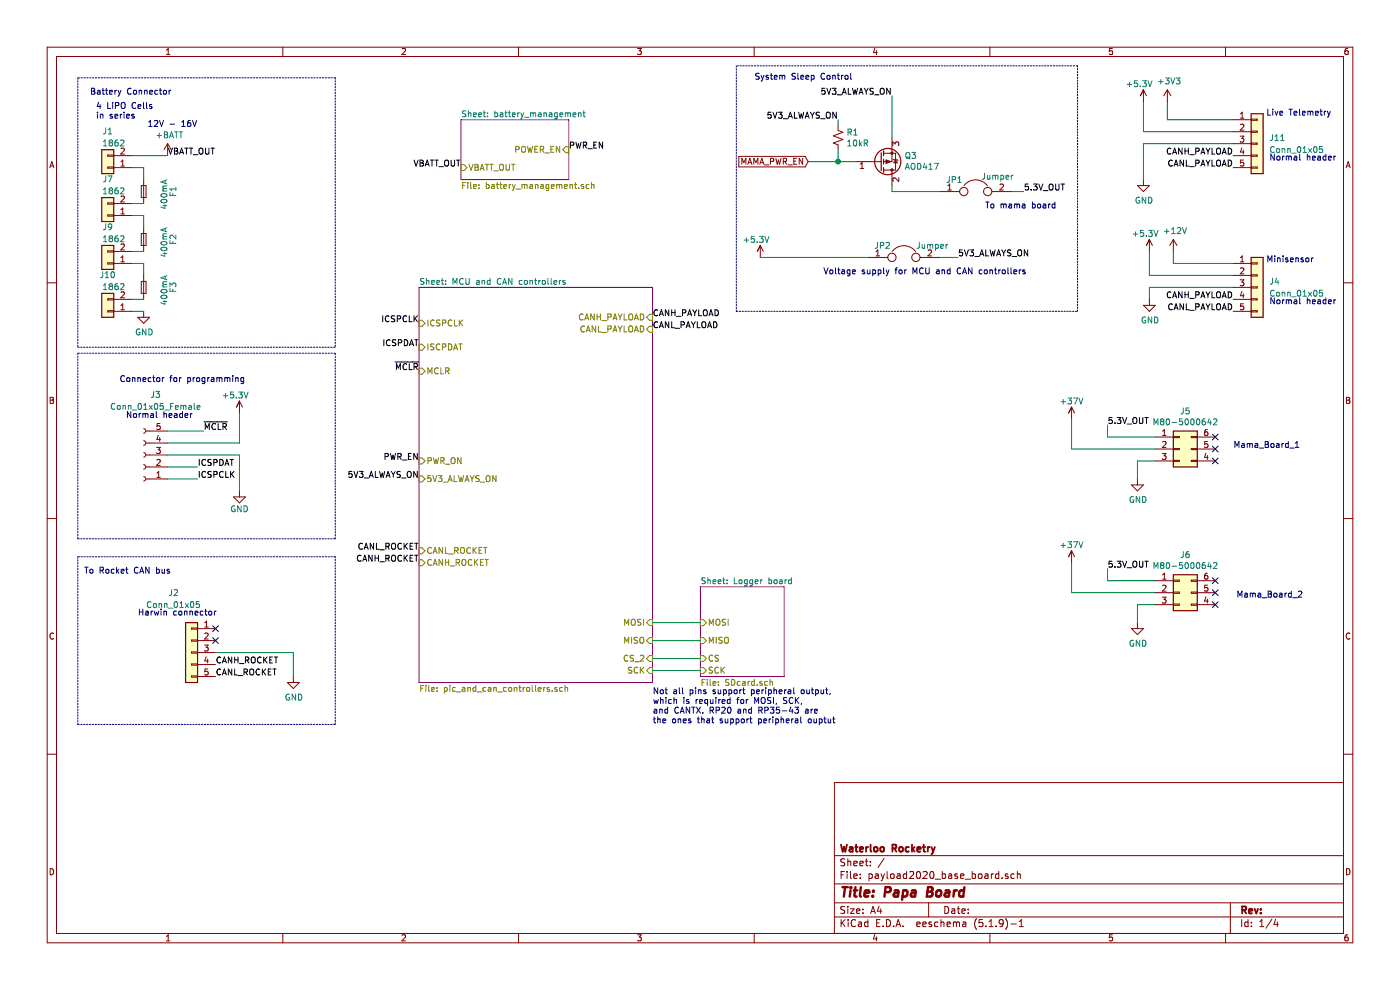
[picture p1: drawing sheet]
EESchema Schematic File Version 4
EELAYER 30 0
EELAYER END
$Descr A4 11693 8268
encoding utf-8
Sheet 1 4
Title "Papa Board"
Date ""
Rev ""
Comp "Waterloo Rocketry"
Comment1 ""
Comment2 ""
Comment3 ""
Comment4 ""
$EndDescr
$Comp
L Connector_Generic:Conn_01x05 J2
U 1 1
P 1600 5450
F 0 "J2" H 1750 5950 50  0000 C CNN
F 1 "Conn_01x05" H 1750 5850 50  0000 C CNN
F 2 "Payload2020_custom:connector_Harwin_M80-5000642" H 1600 5450 50  0001 C CNN
F 3 "~" H 1600 5450 50  0001 C CNN
	1    1600 5450
	-1   0    0    -1  
$EndComp
$Comp
L power:GND #PWR04
U 1 1
P 2450 5650
F 0 "#PWR04" H 2450 5400 50  0001 C CNN
F 1 "GND" H 2455 5477 50  0000 C CNN
F 2 "" H 2450 5650 50  0001 C CNN
F 3 "" H 2450 5650 50  0001 C CNN
	1    2450 5650
	1    0    0    -1  
$EndComp
Text Notes 700  4800 0    50   ~ 0
To Rocket CAN bus
NoConn ~ 1800 5250
NoConn ~ 1800 5350
Text Notes 800  1000 0    50   ~ 0
4 LiPO Cells\nin series
$Comp
L power:GND #PWR01
U 1 1
P 1200 2600
AR Path="/60962B95" Ref="#PWR01"  Part="1" 
AR Path="/5E13F8E9/60962B95" Ref="#PWR?"  Part="1" 
F 0 "#PWR01" H 1200 2350 50  0001 C CNN
F 1 "GND" H 1205 2427 50  0000 C CNN
F 2 "" H 1200 2600 50  0001 C CNN
F 3 "" H 1200 2600 50  0001 C CNN
	1    1200 2600
	1    0    0    -1  
$EndComp
$Comp
L Device:Jumper JP2
U 1 1
P 7550 2150
F 0 "JP2" H 7300 2250 50  0000 L CNN
F 1 "Jumper" H 7650 2250 50  0000 L CNN
F 2 "Connector_PinHeader_2.54mm:PinHeader_1x02_P2.54mm_Vertical" H 7550 2150 50  0001 C CNN
F 3 "~" H 7550 2150 50  0001 C CNN
	1    7550 2150
	1    0    0    -1  
$EndComp
Text Notes 6300 675  0    50   ~ 0
System Sleep Control
Text Label 8000 2150 0    50   ~ 0
5V3_ALWAYS_ON
Wire Wire Line
	7850 2150 8000 2150
Text Notes 1650 1150 2    50   ~ 0
12V - 16V\n\n
Text Label 4750 1250 0    50   ~ 0
PWR_EN
Text Notes 2050 3200 2    50   ~ 0
Connector for programming
Text Label 1650 4000 0    50   ~ 0
ICSPCLK
Text Label 1650 3900 0    50   ~ 0
ICSPDAT
Text Label 1700 3600 0    50   ~ 0
~MCLR
Text Notes 750  800  0    50   ~ 0
Battery Connector
Wire Notes Line
	650  2950 650  4500
Wire Notes Line
	650  4500 2800 4500
Wire Notes Line
	2800 4500 2800 2950
Wire Notes Line
	2800 2950 650  2950
Wire Notes Line
	650  6050 2800 6050
Wire Notes Line
	2800 6050 2800 4650
Wire Notes Line
	2800 4650 650  4650
Wire Notes Line
	650  4650 650  6050
Text Label 1800 5650 0    50   ~ 0
CANL_ROCKET
Wire Wire Line
	1400 3600 1700 3600
Wire Wire Line
	2000 3700 2000 3450
Wire Wire Line
	1400 3900 1650 3900
Wire Wire Line
	1400 4000 1650 4000
$Comp
L power:GND #PWR02
U 1 1
P 2000 4100
F 0 "#PWR02" H 2000 3850 50  0001 C CNN
F 1 "GND" H 2000 3950 50  0000 C CNN
F 2 "" H 2000 4100 50  0001 C CNN
F 3 "" H 2000 4100 50  0001 C CNN
	1    2000 4100
	1    0    0    -1  
$EndComp
Wire Wire Line
	2000 3800 2000 4100
Wire Wire Line
	1400 3800 2000 3800
$Comp
L Connector:Conn_01x05_Female J?
U 1 1
P 1200 3800
AR Path="/6016C5CD/60A00E19" Ref="J?"  Part="1" 
AR Path="/60A00E19" Ref="J3"  Part="1" 
F 0 "J3" H 1100 3300 50  0000 C CNN
F 1 "Conn_01x05_Female" H 1100 3400 50  0000 C CNN
F 2 "Connector_PinHeader_2.54mm:PinHeader_1x05_P2.54mm_Vertical" H 1200 3800 50  0001 C CNN
F 3 "~" H 1200 3800 50  0001 C CNN
	1    1200 3800
	-1   0    0    1   
$EndComp
Text Notes 1050 3500 0    50   ~ 0
Normal header
Text Notes 1150 5150 0    50   ~ 0
Harwin connector
Text Notes 10600 2550 0    50   ~ 0
Normal header
Text Label 10300 2600 2    50   ~ 0
CANL_PAYLOAD
Text Label 10300 2500 2    50   ~ 0
CANH_PAYLOAD
Text Notes 10575 2200 0    50   ~ 0
\nMinisensor
$Comp
L power:GND #PWR08
U 1 1
P 9600 2500
F 0 "#PWR08" H 9600 2250 50  0001 C CNN
F 1 "GND" H 9605 2327 50  0000 C CNN
F 2 "" H 9600 2500 50  0001 C CNN
F 3 "" H 9600 2500 50  0001 C CNN
	1    9600 2500
	1    0    0    -1  
$EndComp
Text Notes 10300 3750 0    50   ~ 0
Mama_Board_1
Wire Wire Line
	6350 2150 7250 2150
$Comp
L payload2020_custom:+37V #PWR?
U 1 1
P 8950 3450
AR Path="/5E13F8E9/60AA4421" Ref="#PWR?"  Part="1" 
AR Path="/60AA4421" Ref="#PWR011"  Part="1" 
F 0 "#PWR011" H 8950 3450 50  0001 C CNN
F 1 "+37V" H 8950 3550 50  0000 C CNN
F 2 "" H 8950 3450 50  0001 C CNN
F 3 "" H 8950 3450 50  0001 C CNN
	1    8950 3450
	1    0    0    -1  
$EndComp
$Comp
L Connector_Generic:Conn_01x02 J7
U 1 1
P 900 1800
AR Path="/60B288EC" Ref="J7"  Part="1" 
AR Path="/5E13F8E9/60B288EC" Ref="J?"  Part="1" 
F 0 "J7" H 900 1500 50  0000 C CNN
F 1 "1862" H 850 1600 50  0000 C CNN
F 2 "Connector_JST:JST_PH_S2B-PH-K_1x02_P2.00mm_Horizontal" H 900 1800 50  0001 C CNN
F 3 "~" H 900 1800 50  0001 C CNN
	1    900  1800
	-1   0    0    1   
$EndComp
$Comp
L Connector_Generic:Conn_01x02 J9
U 1 1
P 900 2200
AR Path="/60B28FEC" Ref="J9"  Part="1" 
AR Path="/5E13F8E9/60B28FEC" Ref="J?"  Part="1" 
F 0 "J9" H 900 1900 50  0000 C CNN
F 1 "1862" H 850 2000 50  0000 C CNN
F 2 "Connector_JST:JST_PH_S2B-PH-K_1x02_P2.00mm_Horizontal" H 900 2200 50  0001 C CNN
F 3 "~" H 900 2200 50  0001 C CNN
	1    900  2200
	-1   0    0    1   
$EndComp
$Comp
L Connector_Generic:Conn_01x02 J10
U 1 1
P 900 2600
AR Path="/60B293F4" Ref="J10"  Part="1" 
AR Path="/5E13F8E9/60B293F4" Ref="J?"  Part="1" 
F 0 "J10" H 900 2300 50  0000 C CNN
F 1 "1862" H 850 2400 50  0000 C CNN
F 2 "Connector_JST:JST_PH_S2B-PH-K_1x02_P2.00mm_Horizontal" H 900 2600 50  0001 C CNN
F 3 "~" H 900 2600 50  0001 C CNN
	1    900  2600
	-1   0    0    1   
$EndComp
$Comp
L Connector_Generic:Conn_01x02 J1
U 1 1
P 900 1400
AR Path="/60B2C497" Ref="J1"  Part="1" 
AR Path="/5E13F8E9/60B2C497" Ref="J?"  Part="1" 
F 0 "J1" H 900 1100 50  0000 C CNN
F 1 "1862" H 850 1200 50  0000 C CNN
F 2 "Connector_JST:JST_PH_S2B-PH-K_1x02_P2.00mm_Horizontal" H 900 1400 50  0001 C CNN
F 3 "~" H 900 1400 50  0001 C CNN
	1    900  1400
	-1   0    0    1   
$EndComp
Wire Wire Line
	1100 1400 1200 1400
Wire Wire Line
	1100 2600 1200 2600
Wire Wire Line
	1100 2500 1200 2500
Wire Wire Line
	1200 2200 1100 2200
$Comp
L Device:Fuse_Small F?
U 1 1
P 1200 2400
AR Path="/5E13F8E9/60B44E5D" Ref="F?"  Part="1" 
AR Path="/60B44E5D" Ref="F3"  Part="1" 
F 0 "F3" H 1200 2650 50  0000 C CNN
F 1 "400mA" H 1225 2575 50  0000 C CNN
F 2 "Fuse:Fuse_0805_2012Metric_Pad1.15x1.40mm_HandSolder" H 1200 2400 50  0001 C CNN
F 3 "~" H 1200 2400 50  0001 C CNN
	1    1200 2400
	0    1    1    0   
$EndComp
$Comp
L Device:Fuse_Small F?
U 1 1
P 1200 2000
AR Path="/5E13F8E9/60B48620" Ref="F?"  Part="1" 
AR Path="/60B48620" Ref="F2"  Part="1" 
F 0 "F2" H 1200 2250 50  0000 C CNN
F 1 "400mA" H 1225 2175 50  0000 C CNN
F 2 "Fuse:Fuse_0805_2012Metric_Pad1.15x1.40mm_HandSolder" H 1200 2000 50  0001 C CNN
F 3 "~" H 1200 2000 50  0001 C CNN
	1    1200 2000
	0    1    1    0   
$EndComp
Wire Wire Line
	1200 2300 1200 2200
Wire Wire Line
	1100 2100 1200 2100
Wire Wire Line
	1200 1900 1200 1800
Wire Wire Line
	1200 1800 1100 1800
$Comp
L Device:Fuse_Small F?
U 1 1
P 1200 1600
AR Path="/5E13F8E9/60B50BBB" Ref="F?"  Part="1" 
AR Path="/60B50BBB" Ref="F1"  Part="1" 
F 0 "F1" H 1200 1850 50  0000 C CNN
F 1 "400mA" H 1225 1775 50  0000 C CNN
F 2 "Fuse:Fuse_0805_2012Metric_Pad1.15x1.40mm_HandSolder" H 1200 1600 50  0001 C CNN
F 3 "~" H 1200 1600 50  0001 C CNN
	1    1200 1600
	0    1    1    0   
$EndComp
Wire Wire Line
	1100 1700 1200 1700
Wire Wire Line
	1200 1500 1200 1400
Text Label 1400 1300 0    50   ~ 0
VBATT_OUT
Wire Notes Line
	650  2900 2800 2900
Wire Notes Line
	2800 650  650  650 
Wire Notes Line
	2800 650  2800 2900
Wire Notes Line
	650  650  650  2900
Text Label 3850 1400 2    50   ~ 0
VBATT_OUT
$Comp
L Connector_Generic:Conn_01x05 J11
U 1 1
P 10500 1200
F 0 "J11" H 10600 1250 50  0000 L CNN
F 1 "Conn_01x05" H 10600 1150 50  0000 L CNN
F 2 "Connector_PinHeader_2.54mm:PinHeader_1x05_P2.54mm_Vertical" H 10500 1200 50  0001 C CNN
F 3 "~" H 10500 1200 50  0001 C CNN
	1    10500 1200
	1    0    0    -1  
$EndComp
Text Label 10300 1400 2    50   ~ 0
CANL_PAYLOAD
Text Label 10300 1300 2    50   ~ 0
CANH_PAYLOAD
$Comp
L power:+3V3 #PWR059
U 1 1
P 9750 850
F 0 "#PWR059" H 9750 700 50  0001 C CNN
F 1 "+3V3" H 9765 1023 50  0000 C CNN
F 2 "" H 9750 850 50  0001 C CNN
F 3 "" H 9750 850 50  0001 C CNN
	1    9750 850 
	1    0    0    -1  
$EndComp
Text Notes 10575 975  0    50   ~ 0
Live Telemetry
Text Notes 5450 6050 0    50   ~ 0
Not all pins support peripheral output,\nwhich is required for MOSI, SCK,\nand CANTX. RP20 and RP35-43 are \nthe ones that support peripheral ouptut
$Sheet
S 3850 1000 900  500 
U 5E13F8E9
F0 "battery_management" 50
F1 "battery_management.sch" 50
F2 "POWER_EN" I R 4750 1250 50 
F3 "VBATT_OUT" I L 3850 1400 50 
$EndSheet
Text Label 3500 4000 2    50   ~ 0
5V3_ALWAYS_ON
Text Label 3500 3850 2    50   ~ 0
PWR_EN
Text Label 3500 2700 2    50   ~ 0
ICSPCLK
Text Label 3500 2900 2    50   ~ 0
ICSPDAT
Text Label 3500 3100 2    50   ~ 0
~MCLR
Text Label 3500 4600 2    50   ~ 0
CANL_ROCKET
Text Label 3500 4700 2    50   ~ 0
CANH_ROCKET
Text Label 5450 2750 0    50   ~ 0
CANL_PAYLOAD
Text Label 5450 2650 0    50   ~ 0
CANH_PAYLOAD
$Comp
L power:GND #PWR012
U 1 1
P 9500 4000
F 0 "#PWR012" H 9500 3750 50  0001 C CNN
F 1 "GND" H 9505 3827 50  0000 C CNN
F 2 "" H 9500 4000 50  0001 C CNN
F 3 "" H 9500 4000 50  0001 C CNN
	1    9500 4000
	1    0    0    -1  
$EndComp
Text Notes 10325 5000 0    50   ~ 0
Mama_Board_2\n
$Comp
L Connector_Generic:Conn_02x03_Counter_Clockwise J5
U 1 1
P 9850 3750
F 0 "J5" H 9900 4067 50  0000 C CNN
F 1 "M80-5000642" H 9900 3976 50  0000 C CNN
F 2 "Payload2020_custom:connector_Harwin_M80-5000642" H 9850 3750 50  0001 C CNN
F 3 "~" H 9850 3750 50  0001 C CNN
	1    9850 3750
	1    0    0    -1  
$EndComp
NoConn ~ 10150 3650
NoConn ~ 10150 3750
NoConn ~ 10150 3850
Text Notes 6875 2300 0    50   ~ 0
Voltage supply for MCU and CAN controllers\n
Text Label 7450 800  2    50   ~ 0
5V3_ALWAYS_ON
$Comp
L Device:Jumper JP1
U 1 1
P 8150 1600
F 0 "JP1" H 7900 1700 50  0000 L CNN
F 1 "Jumper" H 8195 1727 50  0000 L CNN
F 2 "Connector_PinHeader_2.54mm:PinHeader_1x02_P2.54mm_Vertical" H 8150 1600 50  0001 C CNN
F 3 "~" H 8150 1600 50  0001 C CNN
	1    8150 1600
	1    0    0    -1  
$EndComp
Text Label 8550 1600 0    50   ~ 0
5.3V_OUT
$Comp
L Device:Q_PMOS_GDS Q3
U 1 1
P 7350 1350
F 0 "Q3" H 7554 1304 50  0000 L CNN
F 1 "AOD417" H 7554 1395 50  0000 L CNN
F 2 "Package_TO_SOT_SMD:TO-252-3_TabPin2" H 7550 1450 50  0001 C CNN
F 3 "http://aosmd.com/res/data_sheets/AOD417.pdf" H 7350 1350 50  0001 C CNN
	1    7350 1350
	1    0    0    1   
$EndComp
Text GLabel 6750 1350 0    50   Input ~ 0
MAMA_PWR_EN
Text Notes 8225 1750 0    50   ~ 0
To mama board
$Sheet
S 3500 2400 1950 3300
U 6016C5CD
F0 "MCU and CAN controllers" 50
F1 "pic_and_can_controllers.sch" 50
F2 "CANH_ROCKET" I L 3500 4700 50 
F3 "CANL_ROCKET" I L 3500 4600 50 
F4 "CANH_PAYLOAD" I R 5450 2650 50 
F5 "CANL_PAYLOAD" I R 5450 2750 50 
F6 "PWR_ON" I L 3500 3850 50 
F7 "5V3_ALWAYS_ON" I L 3500 4000 50 
F8 "ISCPDAT" I L 3500 2900 50 
F9 "MCLR" I L 3500 3100 50 
F10 "ICSPCLK" I L 3500 2700 50 
F11 "MOSI" I R 5450 5200 50 
F12 "MISO" I R 5450 5350 50 
F13 "CS_2" I R 5450 5500 50 
F14 "SCK" I R 5450 5600 50 
$EndSheet
$Sheet
S 5850 4900 700  750 
U 60A2C79F
F0 "Logger board" 50
F1 "SDcard.sch" 50
F2 "MOSI" I L 5850 5200 50 
F3 "MISO" I L 5850 5350 50 
F4 "CS" I L 5850 5500 50 
F5 "SCK" I L 5850 5600 50 
$EndSheet
Wire Wire Line
	7450 1550 7450 1600
Wire Wire Line
	7450 1600 7850 1600
Wire Wire Line
	8450 1600 8550 1600
Wire Wire Line
	9750 850  9750 1000
Wire Wire Line
	9750 1000 10300 1000
Wire Wire Line
	9800 2100 9800 2200
Wire Wire Line
	9800 2200 10300 2200
Wire Wire Line
	10300 2300 9600 2300
Wire Wire Line
	9600 2300 9600 2100
Wire Wire Line
	9600 2500 9600 2400
Wire Wire Line
	9600 2400 10300 2400
Wire Wire Line
	9250 3550 9250 3650
Wire Wire Line
	9250 3650 9650 3650
Wire Wire Line
	8950 3750 8950 3500
Wire Wire Line
	9650 3850 9500 3850
Wire Wire Line
	9500 3850 9500 4000
Text Label 1800 5550 0    50   ~ 0
CANH_ROCKET
Wire Wire Line
	1800 5450 2450 5450
Wire Wire Line
	2450 5450 2450 5650
Wire Wire Line
	5450 5200 5850 5200
Wire Wire Line
	5850 5350 5450 5350
Wire Wire Line
	5450 5500 5850 5500
Wire Wire Line
	5850 5600 5450 5600
Wire Wire Line
	6750 1350 7000 1350
Wire Wire Line
	7450 800  7450 1150
Wire Wire Line
	7000 1250 7000 1350
Connection ~ 7000 1350
Wire Wire Line
	7000 1350 7150 1350
Wire Wire Line
	7000 1050 7000 1000
Text Label 7000 1000 2    50   ~ 0
5V3_ALWAYS_ON
$Comp
L Device:R_Small_US R1
U 1 1
P 7000 1150
F 0 "R1" H 7068 1196 50  0000 L CNN
F 1 "10kR" H 7068 1105 50  0000 L CNN
F 2 "Resistor_SMD:R_0805_2012Metric_Pad1.20x1.40mm_HandSolder" H 7000 1150 50  0001 C CNN
F 3 "~" H 7000 1150 50  0001 C CNN
	1    7000 1150
	1    0    0    -1  
$EndComp
Wire Wire Line
	1100 1300 1400 1300
Wire Wire Line
	1400 3700 2000 3700
$Comp
L payload2020_custom:+5.3V #U?
U 1 1
P 6350 2050
AR Path="/5E13F8E9/60DBD514" Ref="#U?"  Part="1" 
AR Path="/60DBD514" Ref="#U01"  Part="1" 
F 0 "#U01" H 6350 2225 50  0001 C CNN
F 1 "+5.3V" H 6200 2100 50  0000 L CNN
F 2 "" H 6350 2050 50  0001 C CNN
F 3 "" H 6350 2050 50  0001 C CNN
	1    6350 2050
	1    0    0    -1  
$EndComp
Wire Notes Line
	9000 2600 9000 550 
Wire Notes Line
	9000 550  6150 550 
Wire Notes Line
	6150 550  6150 2600
Wire Notes Line
	6150 2600 9000 2600
Wire Wire Line
	9550 1500 9550 1200
Wire Wire Line
	9550 1100 9550 850 
$Comp
L power:GND #PWR054
U 1 1
P 9550 1500
F 0 "#PWR054" H 9550 1250 50  0001 C CNN
F 1 "GND" H 9555 1327 50  0000 C CNN
F 2 "" H 9550 1500 50  0001 C CNN
F 3 "" H 9550 1500 50  0001 C CNN
	1    9550 1500
	1    0    0    -1  
$EndComp
Wire Wire Line
	9550 1100 10300 1100
Wire Wire Line
	9550 1200 10300 1200
$Comp
L power:+12V #PWR014
U 1 1
P 9800 2100
F 0 "#PWR014" H 9800 1950 50  0001 C CNN
F 1 "+12V" H 9815 2273 50  0000 C CNN
F 2 "" H 9800 2100 50  0001 C CNN
F 3 "" H 9800 2100 50  0001 C CNN
	1    9800 2100
	1    0    0    -1  
$EndComp
Wire Wire Line
	8950 3750 9650 3750
$Comp
L payload2020_custom:+37V #PWR?
U 1 1
P 8950 4650
AR Path="/5E13F8E9/60DDEE2A" Ref="#PWR?"  Part="1" 
AR Path="/60DDEE2A" Ref="#PWR05"  Part="1" 
F 0 "#PWR05" H 8950 4650 50  0001 C CNN
F 1 "+37V" H 8950 4750 50  0000 C CNN
F 2 "" H 8950 4650 50  0001 C CNN
F 3 "" H 8950 4650 50  0001 C CNN
	1    8950 4650
	1    0    0    -1  
$EndComp
$Comp
L power:GND #PWR09
U 1 1
P 9500 5200
F 0 "#PWR09" H 9500 4950 50  0001 C CNN
F 1 "GND" H 9505 5027 50  0000 C CNN
F 2 "" H 9500 5200 50  0001 C CNN
F 3 "" H 9500 5200 50  0001 C CNN
	1    9500 5200
	1    0    0    -1  
$EndComp
$Comp
L Connector_Generic:Conn_02x03_Counter_Clockwise J6
U 1 1
P 9850 4950
F 0 "J6" H 9900 5267 50  0000 C CNN
F 1 "M80-5000642" H 9900 5176 50  0000 C CNN
F 2 "Payload2020_custom:connector_Harwin_M80-5000642" H 9850 4950 50  0001 C CNN
F 3 "~" H 9850 4950 50  0001 C CNN
	1    9850 4950
	1    0    0    -1  
$EndComp
NoConn ~ 10150 4850
NoConn ~ 10150 4950
NoConn ~ 10150 5050
Wire Wire Line
	9250 4750 9250 4850
Wire Wire Line
	9250 4850 9650 4850
Wire Wire Line
	8950 4950 8950 4700
Wire Wire Line
	9650 5050 9500 5050
Wire Wire Line
	9500 5050 9500 5200
Wire Wire Line
	8950 4950 9650 4950
$Comp
L payload2020_custom:+5.3V #U?
U 1 1
P 9600 2000
AR Path="/5E13F8E9/60DE6904" Ref="#U?"  Part="1" 
AR Path="/60DE6904" Ref="#U06"  Part="1" 
F 0 "#U06" H 9600 2175 50  0001 C CNN
F 1 "+5.3V" H 9450 2050 50  0000 L CNN
F 2 "" H 9600 2000 50  0001 C CNN
F 3 "" H 9600 2000 50  0001 C CNN
	1    9600 2000
	1    0    0    -1  
$EndComp
$Comp
L payload2020_custom:+5.3V #U?
U 1 1
P 9550 750
AR Path="/5E13F8E9/60DE8151" Ref="#U?"  Part="1" 
AR Path="/60DE8151" Ref="#U05"  Part="1" 
F 0 "#U05" H 9550 925 50  0001 C CNN
F 1 "+5.3V" H 9400 800 50  0000 L CNN
F 2 "" H 9550 750 50  0001 C CNN
F 3 "" H 9550 750 50  0001 C CNN
	1    9550 750 
	1    0    0    -1  
$EndComp
Text Label 9250 3550 0    50   ~ 0
5.3V_OUT
Text Label 9250 4750 0    50   ~ 0
5.3V_OUT
$Comp
L power:+BATT #PWR03
U 1 1
P 1400 1300
F 0 "#PWR03" H 1400 1150 50  0001 C CNN
F 1 "+BATT" H 1415 1473 50  0000 C CNN
F 2 "" H 1400 1300 50  0001 C CNN
F 3 "" H 1400 1300 50  0001 C CNN
	1    1400 1300
	1    0    0    -1  
$EndComp
$Comp
L payload2020_custom:+5.3V #U?
U 1 1
P 2000 3350
AR Path="/5E13F8E9/60C3DF2B" Ref="#U?"  Part="1" 
AR Path="/60C3DF2B" Ref="#U02"  Part="1" 
F 0 "#U02" H 2000 3525 50  0001 C CNN
F 1 "+5.3V" H 1850 3400 50  0000 L CNN
F 2 "" H 2000 3350 50  0001 C CNN
F 3 "" H 2000 3350 50  0001 C CNN
	1    2000 3350
	1    0    0    -1  
$EndComp
Text Notes 10600 1350 0    50   ~ 0
Normal header
$Comp
L Connector_Generic:Conn_01x05 J4
U 1 1
P 10500 2400
F 0 "J4" H 10600 2450 50  0000 L CNN
F 1 "Conn_01x05" H 10600 2350 50  0000 L CNN
F 2 "Connector_PinHeader_2.54mm:PinHeader_2x03_P2.54mm_Vertical" H 10500 2400 50  0001 C CNN
F 3 "~" H 10500 2400 50  0001 C CNN
	1    10500 2400
	1    0    0    -1  
$EndComp
$EndSCHEMATC
